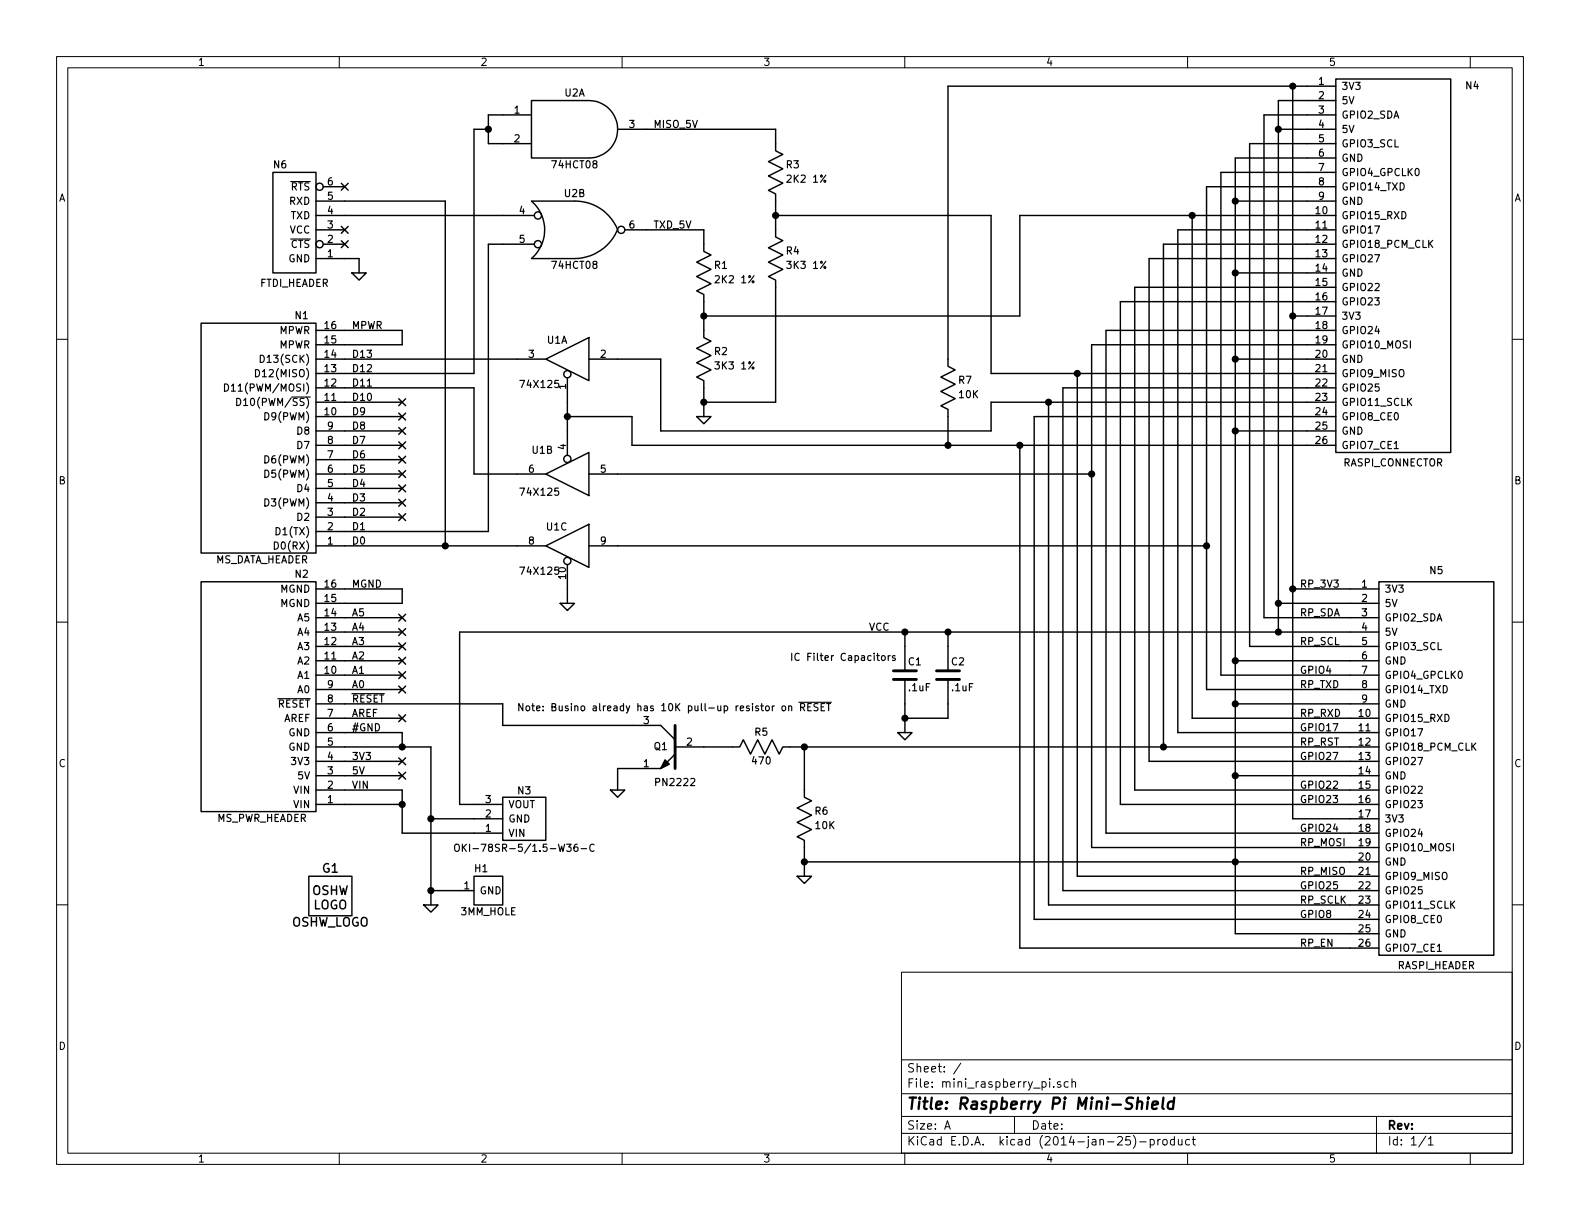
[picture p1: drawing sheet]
EESchema Schematic File Version 2
LIBS:mini_raspberry_pi
LIBS:power
LIBS:device
LIBS:transistors
LIBS:conn
LIBS:linear
LIBS:regul
LIBS:74xx
LIBS:cmos4000
LIBS:adc-dac
LIBS:memory
LIBS:xilinx
LIBS:special
LIBS:microcontrollers
LIBS:dsp
LIBS:microchip
LIBS:analog_switches
LIBS:motorola
LIBS:texas
LIBS:intel
LIBS:audio
LIBS:interface
LIBS:digital-audio
LIBS:philips
LIBS:display
LIBS:cypress
LIBS:siliconi
LIBS:opto
LIBS:atmel
LIBS:contrib
LIBS:valves
LIBS:mini_raspberry_pi-cache
EELAYER 24 0
EELAYER END
$Descr A 11000 8500
encoding utf-8
Sheet 1 1
Title "Raspberry Pi Mini-Shield"
Date ""
Rev ""
Comp ""
Comment1 ""
Comment2 ""
Comment3 ""
Comment4 ""
$EndDescr
$Comp
L MS_DATA_HEADER N1
U 1 1
P 1800 3050
F 0 "N1" H 1500 3900 50  0000 C CNN
F 1 "MS_DATA_HEADER" H 1775 2200 50  0000 C CNN
F 2 "" H 1800 3050 60  0000 C CNN
F 3 "" H 1800 3050 60  0000 C CNN
	1    1800 3050
	-1   0    0    -1  
$EndComp
$Comp
L MS_PWR_HEADER N2
U 1 1
P 1800 4850
F 0 "N2" H 1500 5700 50  0000 C CNN
F 1 "MS_PWR_HEADER" H 1775 4000 50  0000 C CNN
F 2 "" H 1800 4850 60  0000 C CNN
F 3 "" H 1800 4850 60  0000 C CNN
	1    1800 4850
	-1   0    0    -1  
$EndComp
NoConn ~ 2800 2900
NoConn ~ 2800 3000
NoConn ~ 2800 3100
NoConn ~ 2800 3200
NoConn ~ 2800 3300
NoConn ~ 2800 3400
NoConn ~ 2800 3500
NoConn ~ 2800 3600
NoConn ~ 2800 4300
NoConn ~ 2800 4400
NoConn ~ 2800 4500
NoConn ~ 2800 4600
NoConn ~ 2800 4700
NoConn ~ 2800 4800
NoConn ~ 2800 5000
NoConn ~ 2800 5300
NoConn ~ 2800 5400
$Comp
L 3MM_HOLE H1
U 1 1
P 3400 6200
F 0 "H1" H 3350 6350 50  0000 C CNN
F 1 "3MM_HOLE" H 3400 6050 50  0000 C CNN
F 2 "" H 3400 6200 60  0000 C CNN
F 3 "" H 3400 6200 60  0000 C CNN
	1    3400 6200
	1    0    0    -1  
$EndComp
Text Label 2450 5100 0    50   ~ 0
#GND
Text Label 2450 2300 0    50   ~ 0
MPWR
Text Label 2450 4100 0    50   ~ 0
MGND
Text Label 2450 5500 0    50   ~ 0
VIN
Text Label 2450 2500 0    50   ~ 0
D13
Text Label 2450 2600 0    50   ~ 0
D12
Text Label 2450 2700 0    50   ~ 0
D11
Text Label 2450 2800 0    50   ~ 0
D10
Text Label 2450 2900 0    50   ~ 0
D9
Text Label 2450 3000 0    50   ~ 0
D8
Text Label 2450 3100 0    50   ~ 0
D7
Text Label 2450 3200 0    50   ~ 0
D6
Text Label 2450 3300 0    50   ~ 0
D5
Text Label 2450 3400 0    50   ~ 0
D4
Text Label 2450 3500 0    50   ~ 0
D3
Text Label 2450 3600 0    50   ~ 0
D2
Text Label 2450 3700 0    50   ~ 0
D1
Text Label 2450 3800 0    50   ~ 0
D0
Text Label 2450 4300 0    50   ~ 0
A5
Text Label 2450 4400 0    50   ~ 0
A4
Text Label 2450 4500 0    50   ~ 0
A3
Text Label 2450 4600 0    50   ~ 0
A2
Text Label 2450 4700 0    50   ~ 0
A1
Text Label 2450 4800 0    50   ~ 0
A0
Text Label 2450 4900 0    50   ~ 0
~RESET
Text Label 2450 5000 0    50   ~ 0
AREF
Text Label 2450 5300 0    50   ~ 0
3V3
Text Label 2450 5400 0    50   ~ 0
5V
$Comp
L OSHW_LOGO G1
U 1 1
P 2300 6250
F 0 "G1" H 2300 6450 60  0000 C CNN
F 1 "OSHW_LOGO" H 2300 6075 60  0000 C CNN
F 2 "" H 2300 6250 60  0000 C CNN
F 3 "" H 2300 6250 60  0000 C CNN
	1    2300 6250
	1    0    0    -1  
$EndComp
$Comp
L RASPI_CONNECTOR N4
U 1 1
P 9700 1850
F 0 "N4" H 10250 3100 50  0000 C CNN
F 1 "RASPI_CONNECTOR" H 9700 475 50  0000 C CNN
F 2 "" H 9700 1850 60  0000 C CNN
F 3 "" H 9700 1850 60  0000 C CNN
	1    9700 1850
	1    0    0    -1  
$EndComp
$Comp
L REGULATOR_CONNECTOR N3
U 1 1
P 3650 5700
F 0 "N3" H 3650 5500 50  0000 C CNN
F 1 "OKI-78SR-5/1.5-W36-C" H 3650 5900 50  0000 C CNN
F 2 "" H 3650 5700 60  0000 C CNN
F 3 "" H 3650 5700 60  0000 C CNN
	1    3650 5700
	1    0    0    1   
$EndComp
$Comp
L RASPI_HEADER N5
U 1 1
P 10000 5350
F 0 "N5" H 10000 6725 50  0000 C CNN
F 1 "RASPI_HEADER" H 10000 3975 50  0000 C CNN
F 2 "" H 10000 5350 60  0000 C CNN
F 3 "" H 10000 5350 60  0000 C CNN
	1    10000 5350
	1    0    0    -1  
$EndComp
Text Label 6050 4400 0    50   ~ 0
VCC
Text Label 9050 6600 0    50   ~ 0
RP_EN
Text Label 9050 6400 0    50   ~ 0
GPIO8
Text Label 9050 6200 0    50   ~ 0
GPIO25
Text Label 9050 5800 0    50   ~ 0
GPIO24
Text Label 9050 5600 0    50   ~ 0
GPIO23
Text Label 9050 5500 0    50   ~ 0
GPIO22
Text Label 9050 5100 0    50   ~ 0
GPIO17
Text Label 9050 4100 0    50   ~ 0
RP_3V3
Text Label 9050 4300 0    50   ~ 0
RP_SDA
Text Label 9050 4500 0    50   ~ 0
RP_SCL
Text Label 9050 4700 0    50   ~ 0
GPIO4
Text Label 9050 5300 0    50   ~ 0
GPIO27
$Comp
L NPN Q1
U 1 1
P 4700 5200
F 0 "Q1" H 4800 5200 50  0000 C CNN
F 1 "PN2222" H 4700 4950 50  0000 C CNN
F 2 "" H 4700 5200 60  0000 C CNN
F 3 "" H 4700 5200 60  0000 C CNN
	1    4700 5200
	-1   0    0    -1  
$EndComp
$Comp
L R_HORIZ R5
U 1 1
P 5300 5200
F 0 "R5" H 5300 5300 50  0000 C CNN
F 1 "470" H 5300 5100 50  0000 C CNN
F 2 "" H 5325 5200 60  0000 C CNN
F 3 "" H 5325 5200 60  0000 C CNN
	1    5300 5200
	1    0    0    -1  
$EndComp
$Comp
L R_VERT R6
U 1 1
P 5600 5700
F 0 "R6" H 5670 5750 50  0000 L CNN
F 1 "10K" H 5670 5650 50  0000 L CNN
F 2 "" H 5600 5750 60  0000 C CNN
F 3 "" H 5600 5750 60  0000 C CNN
	1    5600 5700
	1    0    0    -1  
$EndComp
$Comp
L GND #PWR01
U 1 1
P 5600 6100
F 0 "#PWR01" H 5600 6100 30  0001 C CNN
F 1 "GND" H 5600 6030 30  0001 C CNN
F 2 "" H 5600 6100 60  0000 C CNN
F 3 "" H 5600 6100 60  0000 C CNN
	1    5600 6100
	1    0    0    -1  
$EndComp
Wire Wire Line
	2400 2300 2800 2300
Wire Wire Line
	2800 2300 2800 2400
Wire Wire Line
	2800 2400 2400 2400
Wire Wire Line
	2400 4100 2800 4100
Wire Wire Line
	2800 4100 2800 4200
Wire Wire Line
	2800 4200 2400 4200
Wire Wire Line
	2400 5100 2800 5100
Wire Wire Line
	2800 5100 2800 5200
Wire Wire Line
	2400 5200 3000 5200
Wire Wire Line
	2400 5500 2800 5500
Wire Wire Line
	2800 5500 2800 5800
Connection ~ 2800 5200
Wire Wire Line
	2400 2900 2800 2900
Wire Wire Line
	2400 3000 2800 3000
Wire Wire Line
	2400 3100 2800 3100
Wire Wire Line
	2400 3200 2800 3200
Wire Wire Line
	2400 3300 2800 3300
Wire Wire Line
	2400 3400 2800 3400
Wire Wire Line
	2400 3500 2800 3500
Wire Wire Line
	2400 3600 2800 3600
Wire Wire Line
	2400 4300 2800 4300
Wire Wire Line
	2800 4400 2400 4400
Wire Wire Line
	2400 4500 2800 4500
Wire Wire Line
	2800 4600 2400 4600
Wire Wire Line
	2800 4700 2400 4700
Wire Wire Line
	2800 4800 2400 4800
Wire Wire Line
	2800 5000 2400 5000
Wire Wire Line
	2800 5300 2400 5300
Wire Wire Line
	2800 5400 2400 5400
Wire Wire Line
	6600 600  9100 600 
Wire Wire Line
	9000 600  9000 5700
Wire Wire Line
	9000 2200 9100 2200
Wire Wire Line
	9000 4100 9400 4100
Connection ~ 9000 2200
Wire Wire Line
	9000 5700 9400 5700
Connection ~ 9000 4100
Wire Wire Line
	8900 4200 9400 4200
Wire Wire Line
	8900 4400 8900 700 
Wire Wire Line
	8900 900  9100 900 
Wire Wire Line
	8900 700  9100 700 
Connection ~ 8900 900 
Connection ~ 8900 4200
Wire Wire Line
	8800 800  8800 4300
Wire Wire Line
	8600 4600 9400 4600
Wire Wire Line
	8600 1100 8600 6500
Wire Wire Line
	8600 1100 9100 1100
Wire Wire Line
	9100 800  8800 800 
Wire Wire Line
	8800 4300 9400 4300
Wire Wire Line
	9100 1000 8700 1000
Wire Wire Line
	8700 1000 8700 4500
Wire Wire Line
	8700 4500 9400 4500
Wire Wire Line
	9100 1400 8600 1400
Connection ~ 8600 1400
Wire Wire Line
	9100 1900 8600 1900
Connection ~ 8600 1900
Wire Wire Line
	9100 2500 8600 2500
Connection ~ 8600 2500
Wire Wire Line
	9100 3000 8600 3000
Connection ~ 8600 3000
Wire Wire Line
	9100 1200 8500 1200
Wire Wire Line
	8500 1200 8500 4700
Wire Wire Line
	8500 4700 9400 4700
Wire Wire Line
	8400 4800 9400 4800
Wire Wire Line
	8400 1300 8400 4800
Wire Wire Line
	8400 1300 9100 1300
Wire Wire Line
	8600 4900 9400 4900
Connection ~ 8600 4600
Wire Wire Line
	8600 6500 9400 6500
Connection ~ 8600 4900
Connection ~ 8600 5400
Wire Wire Line
	5600 6000 9400 6000
Connection ~ 8600 6000
Wire Wire Line
	8300 5000 9400 5000
Wire Wire Line
	8300 1500 8300 5000
Wire Wire Line
	7100 1500 9100 1500
Wire Wire Line
	9100 1600 8200 1600
Wire Wire Line
	8200 1600 8200 5100
Wire Wire Line
	8200 5100 9400 5100
Wire Wire Line
	5500 5200 9400 5200
Wire Wire Line
	8100 1700 8100 5200
Wire Wire Line
	8100 1700 9100 1700
Wire Wire Line
	9100 1800 8000 1800
Wire Wire Line
	8000 1800 8000 5300
Wire Wire Line
	8000 5300 9400 5300
Wire Wire Line
	9400 5500 7900 5500
Wire Wire Line
	7900 5500 7900 2000
Wire Wire Line
	7900 2000 9100 2000
Wire Wire Line
	9100 2100 7800 2100
Wire Wire Line
	7800 2100 7800 5600
Wire Wire Line
	7800 5600 9400 5600
Wire Wire Line
	9400 5800 7700 5800
Wire Wire Line
	7700 5800 7700 2300
Wire Wire Line
	7700 2300 9100 2300
Wire Wire Line
	7600 2400 7600 5900
Wire Wire Line
	7600 5900 9400 5900
Wire Wire Line
	7500 6100 9400 6100
Wire Wire Line
	7500 2600 7500 6100
Wire Wire Line
	6900 2600 9100 2600
Wire Wire Line
	9100 2700 7400 2700
Wire Wire Line
	7400 2700 7400 6200
Wire Wire Line
	7400 6200 9400 6200
Wire Wire Line
	9400 6300 7300 6300
Wire Wire Line
	7300 6300 7300 2800
Wire Wire Line
	6900 2800 9100 2800
Wire Wire Line
	7200 2900 9100 2900
Wire Wire Line
	7200 2900 7200 6400
Wire Wire Line
	7200 6400 9400 6400
Wire Wire Line
	7100 6600 9400 6600
Wire Wire Line
	7100 3100 7100 6600
Wire Wire Line
	4400 3100 9100 3100
Connection ~ 8400 3800
Wire Wire Line
	3300 5700 3000 5700
Wire Wire Line
	3000 5200 3000 6300
Connection ~ 2800 5600
Wire Wire Line
	2800 5800 3300 5800
Connection ~ 8900 4400
Wire Wire Line
	3000 6200 3200 6200
Connection ~ 3000 5700
Wire Wire Line
	4300 5500 4300 5350
Wire Wire Line
	4900 5200 5100 5200
Wire Wire Line
	5600 5200 5600 5500
Wire Wire Line
	5600 5900 5600 6100
Wire Wire Line
	9400 5400 8600 5400
Connection ~ 5600 6000
Connection ~ 8100 5200
Connection ~ 5600 5200
$Comp
L FTDI_HEADER N6
U 1 1
P 2050 1550
F 0 "N6" H 1950 1950 50  0000 C CNN
F 1 "FTDI_HEADER" H 2050 1125 50  0000 C CNN
F 2 "" H 2050 1350 60  0000 C CNN
F 3 "" H 2050 1350 60  0000 C CNN
	1    2050 1550
	1    0    0    -1  
$EndComp
$Comp
L 74X08 U2
U 2 2
P 4000 1600
F 0 "U2" H 4000 1850 50  0000 C CNN
F 1 "74HCT08" H 4000 1350 50  0000 C CNN
F 2 "" H 4000 1600 60  0000 C CNN
F 3 "" H 4000 1600 60  0000 C CNN
	2    4000 1600
	1    0    0    -1  
$EndComp
Wire Wire Line
	2400 1500 3500 1500
Wire Wire Line
	2400 3700 3400 3700
Wire Wire Line
	3400 3700 3400 1700
Wire Wire Line
	3400 1700 3500 1700
$Comp
L R_VERT R1
U 1 1
P 4900 1900
F 0 "R1" H 4970 1950 50  0000 L CNN
F 1 "2K2 1%" H 4970 1850 50  0000 L CNN
F 2 "" H 4900 1950 60  0000 C CNN
F 3 "" H 4900 1950 60  0000 C CNN
	1    4900 1900
	1    0    0    -1  
$EndComp
$Comp
L R_VERT R2
U 1 1
P 4900 2500
F 0 "R2" H 4970 2550 50  0000 L CNN
F 1 "3K3 1%" H 4970 2450 50  0000 L CNN
F 2 "" H 4900 2550 60  0000 C CNN
F 3 "" H 4900 2550 60  0000 C CNN
	1    4900 2500
	1    0    0    -1  
$EndComp
$Comp
L GND #PWR02
U 1 1
P 4900 2900
F 0 "#PWR02" H 4900 2900 30  0001 C CNN
F 1 "GND" H 4900 2830 30  0001 C CNN
F 2 "" H 4900 2900 60  0000 C CNN
F 3 "" H 4900 2900 60  0000 C CNN
	1    4900 2900
	1    0    0    -1  
$EndComp
Wire Wire Line
	4900 2700 4900 2900
Wire Wire Line
	4900 2100 4900 2300
Wire Wire Line
	4900 1600 4500 1600
Wire Wire Line
	7100 1500 7100 2200
Wire Wire Line
	7100 2200 4900 2200
Connection ~ 4900 2200
$Comp
L 74X08 U2
U 1 1
P 4000 900
F 0 "U2" H 4000 1150 50  0000 C CNN
F 1 "74HCT08" H 4000 650 50  0000 C CNN
F 2 "" H 4000 900 60  0000 C CNN
F 3 "" H 4000 900 60  0000 C CNN
	1    4000 900 
	1    0    0    -1  
$EndComp
Wire Wire Line
	3500 800  3400 800 
Wire Wire Line
	3400 800  3400 1000
Wire Wire Line
	3400 1000 3500 1000
Wire Wire Line
	3400 900  3300 900 
Wire Wire Line
	3300 900  3300 2600
Wire Wire Line
	3300 2600 2400 2600
Connection ~ 3400 900 
$Comp
L R_VERT R3
U 1 1
P 5400 1200
F 0 "R3" H 5470 1250 50  0000 L CNN
F 1 "2K2 1%" H 5470 1150 50  0000 L CNN
F 2 "" H 5400 1250 60  0000 C CNN
F 3 "" H 5400 1250 60  0000 C CNN
	1    5400 1200
	1    0    0    -1  
$EndComp
$Comp
L R_VERT R4
U 1 1
P 5400 1800
F 0 "R4" H 5470 1850 50  0000 L CNN
F 1 "3K3 1%" H 5470 1750 50  0000 L CNN
F 2 "" H 5400 1850 60  0000 C CNN
F 3 "" H 5400 1850 60  0000 C CNN
	1    5400 1800
	1    0    0    -1  
$EndComp
Wire Wire Line
	4900 2800 5400 2800
Wire Wire Line
	5400 2800 5400 2000
Connection ~ 4900 2800
Wire Wire Line
	5400 1400 5400 1600
Wire Wire Line
	5400 900  4500 900 
$Comp
L 74X125 U1
U 1 1
P 3950 2500
F 0 "U1" H 3950 2600 50  0000 L BNN
F 1 "74X125" H 4000 2350 50  0000 L TNN
F 2 "" H 3950 2500 60  0000 C CNN
F 3 "" H 3950 2500 60  0000 C CNN
	1    3950 2500
	-1   0    0    -1  
$EndComp
$Comp
L 74X125 U1
U 2 1
P 3950 3300
F 0 "U1" H 4050 3100 50  0000 L BNN
F 1 "74X125" H 4000 3450 50  0000 L TNN
F 2 "" H 3950 3300 60  0000 C CNN
F 3 "" H 3950 3300 60  0000 C CNN
	2    3950 3300
	-1   0    0    1   
$EndComp
$Comp
L 74X125 U1
U 3 1
P 3950 3800
F 0 "U1" H 3950 3900 50  0000 L BNN
F 1 "74X125" H 4000 3650 50  0000 L TNN
F 2 "" H 3950 3800 60  0000 C CNN
F 3 "" H 3950 3800 60  0000 C CNN
	3    3950 3800
	-1   0    0    -1  
$EndComp
Wire Wire Line
	2400 2800 2800 2800
NoConn ~ 2800 2800
Wire Wire Line
	3600 2500 2400 2500
Wire Wire Line
	2400 2700 3300 2700
Wire Wire Line
	3300 2700 3300 3300
Wire Wire Line
	3300 3300 3600 3300
Wire Wire Line
	4300 2500 4600 2500
Wire Wire Line
	4600 2500 4600 3000
Wire Wire Line
	2400 3800 3600 3800
$Comp
L GND #PWR03
U 1 1
P 3950 4200
F 0 "#PWR03" H 3950 4200 30  0001 C CNN
F 1 "GND" H 3950 4130 30  0001 C CNN
F 2 "" H 3950 4200 60  0000 C CNN
F 3 "" H 3950 4200 60  0000 C CNN
	1    3950 4200
	1    0    0    -1  
$EndComp
Wire Wire Line
	3950 4200 3950 4100
Connection ~ 8300 1500
Wire Wire Line
	2400 1400 3100 1400
Wire Wire Line
	3100 1400 3100 3800
Connection ~ 3100 3800
Wire Wire Line
	7600 2400 9100 2400
Wire Wire Line
	6900 3000 6900 2800
Connection ~ 7300 2800
Wire Wire Line
	4300 3300 7600 3300
Connection ~ 7600 3300
Wire Wire Line
	5400 1500 6900 1500
Wire Wire Line
	6900 1500 6900 2600
Connection ~ 7500 2600
Connection ~ 5400 1500
Connection ~ 3000 6200
$Comp
L GND #PWR04
U 1 1
P 4300 5500
F 0 "#PWR04" H 4300 5500 30  0001 C CNN
F 1 "GND" H 4300 5430 30  0001 C CNN
F 2 "" H 4300 5500 60  0000 C CNN
F 3 "" H 4300 5500 60  0000 C CNN
	1    4300 5500
	1    0    0    -1  
$EndComp
$Comp
L GND #PWR05
U 1 1
P 3000 6300
F 0 "#PWR05" H 3000 6300 30  0001 C CNN
F 1 "GND" H 3000 6230 30  0001 C CNN
F 2 "" H 3000 6300 60  0000 C CNN
F 3 "" H 3000 6300 60  0000 C CNN
	1    3000 6300
	1    0    0    -1  
$EndComp
$Comp
L GND #PWR06
U 1 1
P 2500 1900
F 0 "#PWR06" H 2500 1900 30  0001 C CNN
F 1 "GND" H 2500 1830 30  0001 C CNN
F 2 "" H 2500 1900 60  0000 C CNN
F 3 "" H 2500 1900 60  0000 C CNN
	1    2500 1900
	1    0    0    -1  
$EndComp
Wire Wire Line
	2400 1800 2500 1800
Wire Wire Line
	2500 1800 2500 1900
NoConn ~ 2400 1300
NoConn ~ 2400 1600
NoConn ~ 2400 1700
Text Label 9050 4800 0    50   ~ 0
RP_TXD
Text Label 9050 5000 0    50   ~ 0
RP_RXD
Text Label 9050 5200 0    50   ~ 0
RP_RST
Text Label 9050 5900 0    50   ~ 0
RP_MOSI
Text Label 9050 6100 0    50   ~ 0
RP_MISO
Text Label 9050 6300 0    50   ~ 0
RP_SCLK
Text Label 4550 900  0    50   ~ 0
MISO_5V
Text Label 4550 1600 0    50   ~ 0
TXD_5V
Wire Wire Line
	4900 1700 4900 1600
Wire Wire Line
	5400 1000 5400 900 
Text Notes 3600 4950 0    50   ~ 0
Note: Busino already has 10K pull-up resistor on ~RESET
$Comp
L R_VERT R7
U 1 1
P 6600 2700
F 0 "R7" H 6670 2750 50  0000 L CNN
F 1 "10K" H 6670 2650 50  0000 L CNN
F 2 "" H 6600 2750 60  0000 C CNN
F 3 "" H 6600 2750 60  0000 C CNN
	1    6600 2700
	1    0    0    -1  
$EndComp
$Comp
L GND #PWR07
U 1 1
P 6300 5100
F 0 "#PWR07" H 6300 5100 30  0001 C CNN
F 1 "GND" H 6300 5030 30  0001 C CNN
F 2 "" H 6300 5100 60  0000 C CNN
F 3 "" H 6300 5100 60  0000 C CNN
	1    6300 5100
	1    0    0    -1  
$EndComp
Wire Wire Line
	2800 5600 2400 5600
Wire Wire Line
	3300 5600 3200 5600
Wire Wire Line
	3200 5600 3200 4400
$Comp
L C_VERT C2
U 1 1
P 6600 4700
F 0 "C2" H 6620 4790 50  0000 L CNN
F 1 ".1uF" H 6620 4610 50  0000 L CNN
F 2 "" H 6638 4550 30  0000 C CNN
F 3 "" H 6600 4700 60  0000 C CNN
	1    6600 4700
	1    0    0    -1  
$EndComp
$Comp
L C_VERT C1
U 1 1
P 6300 4700
F 0 "C1" H 6320 4790 50  0000 L CNN
F 1 ".1uF" H 6320 4610 50  0000 L CNN
F 2 "" H 6338 4550 30  0000 C CNN
F 3 "" H 6300 4700 60  0000 C CNN
	1    6300 4700
	1    0    0    -1  
$EndComp
Connection ~ 6300 4400
Wire Wire Line
	6600 4400 6600 4500
Connection ~ 6600 4400
Wire Wire Line
	6300 4900 6300 5100
Wire Wire Line
	6600 4900 6600 5000
Wire Wire Line
	4300 3800 8400 3800
Wire Wire Line
	6600 5000 6300 5000
Connection ~ 6300 5000
Wire Wire Line
	4400 2900 3950 2900
Wire Wire Line
	3950 2800 3950 3000
Wire Wire Line
	4600 3000 6900 3000
Connection ~ 7100 3100
Wire Wire Line
	6600 2900 6600 3100
Connection ~ 6600 3100
Connection ~ 3950 2900
Wire Wire Line
	4400 3100 4400 2900
Wire Wire Line
	3200 4400 9400 4400
Wire Wire Line
	4400 5050 3500 5050
Wire Wire Line
	3500 5050 3500 4900
Wire Wire Line
	3500 4900 2400 4900
Text Notes 5500 4600 0    50   ~ 0
IC Filter Capacitors
Wire Wire Line
	4300 5350 4400 5350
Wire Wire Line
	6600 600  6600 2500
Connection ~ 9000 600 
Wire Wire Line
	6300 4500 6300 4400
$EndSCHEMATC
